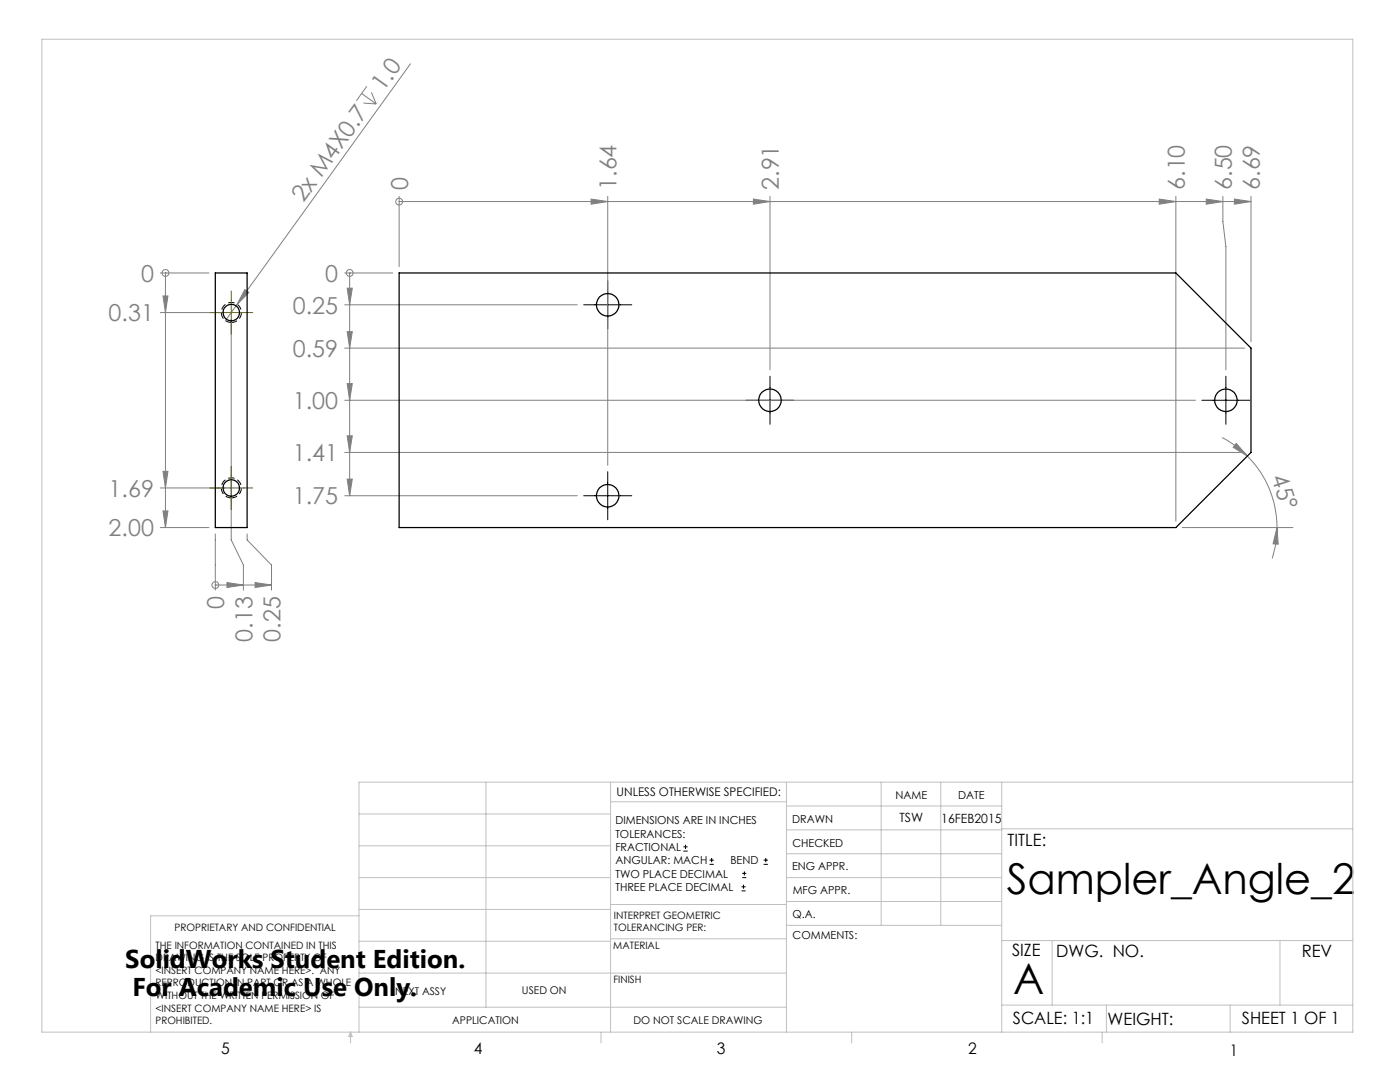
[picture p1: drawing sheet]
<svg xmlns="http://www.w3.org/2000/svg" width="279mm" height="216mm" viewBox="0 0 279 216" stroke-linecap="round" stroke-linejoin="round" font-family="sans-serif">
<g fill="none" stroke="#808080" stroke-width=".2">
<path d="M72.2 18.7l2.9 2M73.2 17.2l-2.1 2.9M74.1 18.4l1 2.3M81.9 12.7l-34.6 48M72.5 20.6l2.6 .1M79.7 39.2v14M118 39.7l3.3 .5-3.3 .5zM121.3 39.2v53.7M150.4 39.7l3.3 .5-3.3 .5zM153.7 39.2v34.6M231.4 39.7l3.3 .5-3.3 .5zM234.7 39.2v64.8"/>
<path d="M240.7 39.7l3.4 .5-3.4 .5zM244.1 39.2v5l.6 5v24.6M246.3 39.7l3.4 .5-3.4 .5zM249.7 39.2v29M32 54.5h9.7M32.5 59.1h1l-.5 3.3zM33 54.5v50.8M33 54.5h.1M48.9 57.8l.8 .5-2.4 2.4zM68.8 54.5h9.6M69.3 57.5h1l-.5 3.3zM69.8 54.5v44.4"/>
<path d="M69.8 54.5h.1M79.7 40.2h.1M79.7 40.2h170M32 62.4h12.9M46.1 63.6v44.1l2.5 5v5.1M47.3 60.7l-2.3 3.3M68.8 60.8h46.4M68.8 79.9h169.8M68.8 69.5h179.6M69.3 76.6h1l-.5 3.3zM69.3 66.2h1l-.5 3.3zM32 97.4h12.9"/>
<path d="M32.5 94.1h1l-.5 3.3zM68.8 98.9h46.4M68.8 90.3h179.6M69.3 95.6h1l-.5 3.3zM69.3 87h1l-.5 3.3zM243.9 87.3a20.1 20.1 0 0 1 5 3.7M246.7 88.5l2.2 2.5-2.8-1.7zM248.9 91a20 20 0 0 1 5.9 14.3M32 105.3h9.7M32.5 102h1l-.5 3.3zM43 116.7h.1M43 106.5v11.3"/>
<path d="M43 116.7h11.2M45.3 116.2l3.3 .5-3.3 .5zM49.3 106.5v1.2l4.9 5v5.1M50.9 116.2l3.3 .5-3.3 .5zM235.9 105.3h22.1M254.8 105.3l.3 3.3-1-.1zM254.8 105.3a19.4 19.4 0 0 1-.9 6.1"/>
<circle cx="33" cy="54.5" r=".69"/>
<circle cx="69.8" cy="54.5" r=".69"/>
<circle cx="79.7" cy="40.2" r=".68"/>
<circle cx="43" cy="116.7" r=".69"/>
</g>
<g fill="none" stroke="#000" stroke-width=".2">
<path d="M121.3 56v9.6M116.5 60.8h9.6M148.9 79.9h9.5M153.7 75.1v9.6M239.9 79.9h9.5M244.7 75.1v9.6M116.5 98.9h9.6M121.3 94.1v9.6M136.4 169.8h.8M136.4 169h.8M136.8 168.6v.8M141.6 172.5h.9"/>
<path d="M141.6 171.6h.9M142 171.2v.8M148 177.8h.8M148 177h.8M148.1 175.1h.8M148.1 174.3h.8M148.4 176.5v.8M148.6 173.9v.8M152.4 172.5h.8M152.4 171.6h.8M152.8 171.2v.8"/>
</g>
<path d="M46.2 64.4a2 2 0 0 1-1.8-3 2 2 0 0 1 3.4-.2 2 2 0 0 1-1.4 3.1l-.2 .1M46.2 99.4a2 2 0 0 1-1.8-3 2 2 0 0 1 3.4-.2 2 2 0 0 1-1.4 3.1l-.2 .1" fill="none" stroke="#000" stroke-width=".2" stroke-dasharray="1.3 .6" stroke-dashoffset=".1" stroke-linecap="butt"/>
<g fill="none" stroke="#c0c0c0" stroke-width=".2">
<path d="M8.4 7.8h261.6v198.2h-261.6zM97 156.1v44.9M121.8 156.1v49.9M121.8 160h35.2M157 156.1v49.9M175.9 156.1v28.5M187.7 156.1v28.5M199.9 156.1v49.9M270 156.1h-198.4v49.9M71.6 175.1h50.2M71.6 168.8h50.2M71.6 162.4h50.2"/>
<path d="M157 170.4h42.9M157 165.6h42.9M157 160.8h42.9M157 175.1h42.9M157 179.9h42.9M199.9 165.4h70.1M71.6 194.2h85.4M71.6 187.8h50.2M71.6 181.5h50.2M71.6 182.7h-41.5v23.3M121.8 187.3h35.2M121.8 180.5h35.2"/>
<path d="M157 184.6h42.9M199.9 187.7h70.1M210 187.7v12.9M255.4 187.7v12.9M70 206v2.1M70 206l.3 .8h-.7zM71.6 201h85.4M119.9 206v2.1M170 206v2.1M199.9 200.6h70.1M220 206v2.1M220.8 200.6v5.4"/>
<path d="M245.5 200.6v5.4"/>
</g>
<path d="M46.1 58.1v8.6M41.9 62.4h8.5M41.9 97.4h8.5M46.1 93.1v8.6" fill="none" stroke="#808000" stroke-width=".2"/>
<g fill="#808080">
<path d="M48.9 57.8l.8 .5-2.4 2.4z"/>
<path d="M32.5 102h1l-.5 3.3zM32.5 59.1h1l-.5 3.3zM32.5 94.1h1l-.5 3.3z"/>
<path d="M118 39.7l3.3 .5-3.3 .5zM150.4 39.7l3.3 .5-3.3 .5zM240.7 39.7l3.4 .5-3.4 .5zM231.4 39.7l3.3 .5-3.3 .5zM246.3 39.7l3.4 .5-3.4 .5zM50.9 116.2l3.3 .5-3.3 .5zM45.3 116.2l3.3 .5-3.3 .5z"/>
<path d="M69.3 57.5h1l-.5 3.3zM69.3 76.6h1l-.5 3.3zM69.3 95.6h1l-.5 3.3zM69.3 66.2h1l-.5 3.3zM69.3 87h1l-.5 3.3z"/>
<path d="M254.8 105.3l.3 3.3-1-.1zM246.7 88.5l2.2 2.5-2.8-1.7z"/>
</g>
<g fill="none" stroke="#000" stroke-width=".25">
<path d="M43 54.5h6.3v50.8h-6.3zM79.7 54.5h155l15 15v20.8l-15 15h-155z"/>
<circle cx="46.1" cy="62.4" r="1.65"/>
<circle cx="121.3" cy="60.8" r="2.25"/>
<circle cx="153.7" cy="79.9" r="2.26"/>
<circle cx="244.7" cy="79.9" r="2.25"/>
<circle cx="46.1" cy="97.4" r="1.65"/>
<circle cx="121.3" cy="98.9" r="2.25"/>
</g>
<g font-size="8.5">
<text x="200.9" y="178.3">Sampler_Angle_2</text>
<text x="202.2" y="198.3">A</text>
</g>
<g font-size="5.1">
<text x="25" y="193.2">SolidWorks Student Edition.</text>
<text x="26.4" y="198.8">For Academic Use Only.</text>
</g>
<g font-size="4.7" fill="#808080">
<text x="76.5" y="18.4" transform="rotate(-54 76.5 18.4)">1.0</text>
<text x="60.6" y="40.6" transform="rotate(-54 60.6 40.6)">2x M4X0.7</text>
<text x="81.4" y="37.9" transform="rotate(-90 81.4 37.9)">0</text>
<text x="123.1" y="37.9" transform="rotate(-90 123.1 37.9)">1.64</text>
<text x="155.4" y="37.9" transform="rotate(-90 155.4 37.9)">2.91</text>
<text x="236.4" y="37.9" transform="rotate(-90 236.4 37.9)">6.10</text>
<text x="245.8" y="37.9" transform="rotate(-90 245.8 37.9)">6.50</text>
<text x="251.4" y="37.9" transform="rotate(-90 251.4 37.9)">6.69</text>
<text x="28.1" y="56.2">0</text>
<text x="64.9" y="56.2">0</text>
<text x="21.7" y="64.1">0.31</text>
<text x="58.4" y="62.6">0.25</text>
<text x="58.4" y="71.2">0.59</text>
<text x="58.4" y="81.6">1.00</text>
<text x="58.4" y="92">1.41</text>
<text x="253.7" y="95.2" transform="rotate(72 253.7 95.2)">45°</text>
<text x="21.7" y="99.1">1.69</text>
<text x="58.4" y="100.7">1.75</text>
<text x="21.7" y="107">2.00</text>
<text x="44.8" y="121.6" transform="rotate(-90 44.8 121.6)">0</text>
<text x="50.4" y="128.1" transform="rotate(-90 50.4 128.1)">0.13</text>
<text x="56" y="128.1" transform="rotate(-90 56 128.1)">0.25</text>
</g>
<g font-size="3.4">
<text x="201.1" y="168.8">TITLE:</text>
<text x="202" y="190.8">SIZE</text>
<text x="210.8" y="190.9">DWG. NO.</text>
<text x="259.8" y="191">REV</text>
<text x="202.1" y="204.4">SCALE: 1:1</text>
<text x="221" y="204.5">WEIGHT:</text>
<text x="247.8" y="204.4">SHEET 1 OF 1</text>
</g>
<g font-size="3.2">
<text x="44.2" y="210.4">5</text>
<text x="94.6" y="210.3">4</text>
<text x="143.1" y="210.4">3</text>
<text x="193.2" y="210.3">2</text>
<text x="245.4" y="210.6">1</text>
</g>
<g font-size="2.5">
<text x="179.5" y="164.1">TSW</text>
<text x="187.9" y="164.2">16FEB2015</text>
</g>
<text font-size="2.4" x="123.1" y="158.9">UNLESS OTHERWISE SPECIFIED:</text>
<g font-size="2.2">
<text x="178.7" y="159.4">NAME</text>
<text x="191.2" y="159.4">DATE</text>
<text x="122.8" y="164.5">DIMENSIONS ARE IN INCHES</text>
<text x="122.8" y="167.1">TOLERANCES:</text>
<text x="158.1" y="164.2">DRAWN</text>
<text x="122.8" y="169.8">FRACTIONAL</text>
<text x="122.8" y="172.5">ANGULAR: MACH</text>
<text x="145.8" y="172.5">BEND</text>
<text x="158.1" y="173.7">ENG APPR.</text>
<text x="158.2" y="169.1">CHECKED</text>
<text x="122.8" y="175.1">TWO PLACE DECIMAL</text>
<text x="122.8" y="177.8">THREE PLACE DECIMAL</text>
<text x="158.2" y="178.4">MFG APPR.</text>
<text x="158.2" y="183.2">Q.A.</text>
<text x="158.2" y="187.4">COMMENTS:</text>
</g>
<g font-size="2.1">
<text x="78.8" y="198.5">NEXT ASSY</text>
<text x="104.2" y="198.4">USED ON</text>
<text x="90.2" y="204.3">APPLICATION</text>
<text x="126.4" y="204.3">DO NOT SCALE DRAWING</text>
</g>
<g font-size="2">
<text x="34.8" y="185.7">PROPRIETARY AND CONFIDENTIAL</text>
<text x="122.5" y="183.3">INTERPRET GEOMETRIC</text>
<text x="122.5" y="185.9">TOLERANCING PER:</text>
<text x="31.1" y="189.3">THE INFORMATION CONTAINED IN THIS</text>
<text x="31.1" y="191.8">DRAWING IS THE SOLE PROPERTY OF</text>
<text x="122.4" y="189.4">MATERIAL</text>
<text x="31.1" y="194.3">&lt;INSERT COMPANY NAME HERE&gt;. ANY</text>
<text x="31.1" y="196.8">REPRODUCTION IN PART OR AS A WHOLE</text>
<text x="122.4" y="196.2">FINISH</text>
<text x="31.1" y="199.4">WITHOUT THE WRITTEN PERMISSION OF</text>
<text x="31.1" y="201.9">&lt;INSERT COMPANY NAME HERE&gt; IS</text>
<text x="31.1" y="204.4">PROHIBITED.</text>
</g>
</svg>
